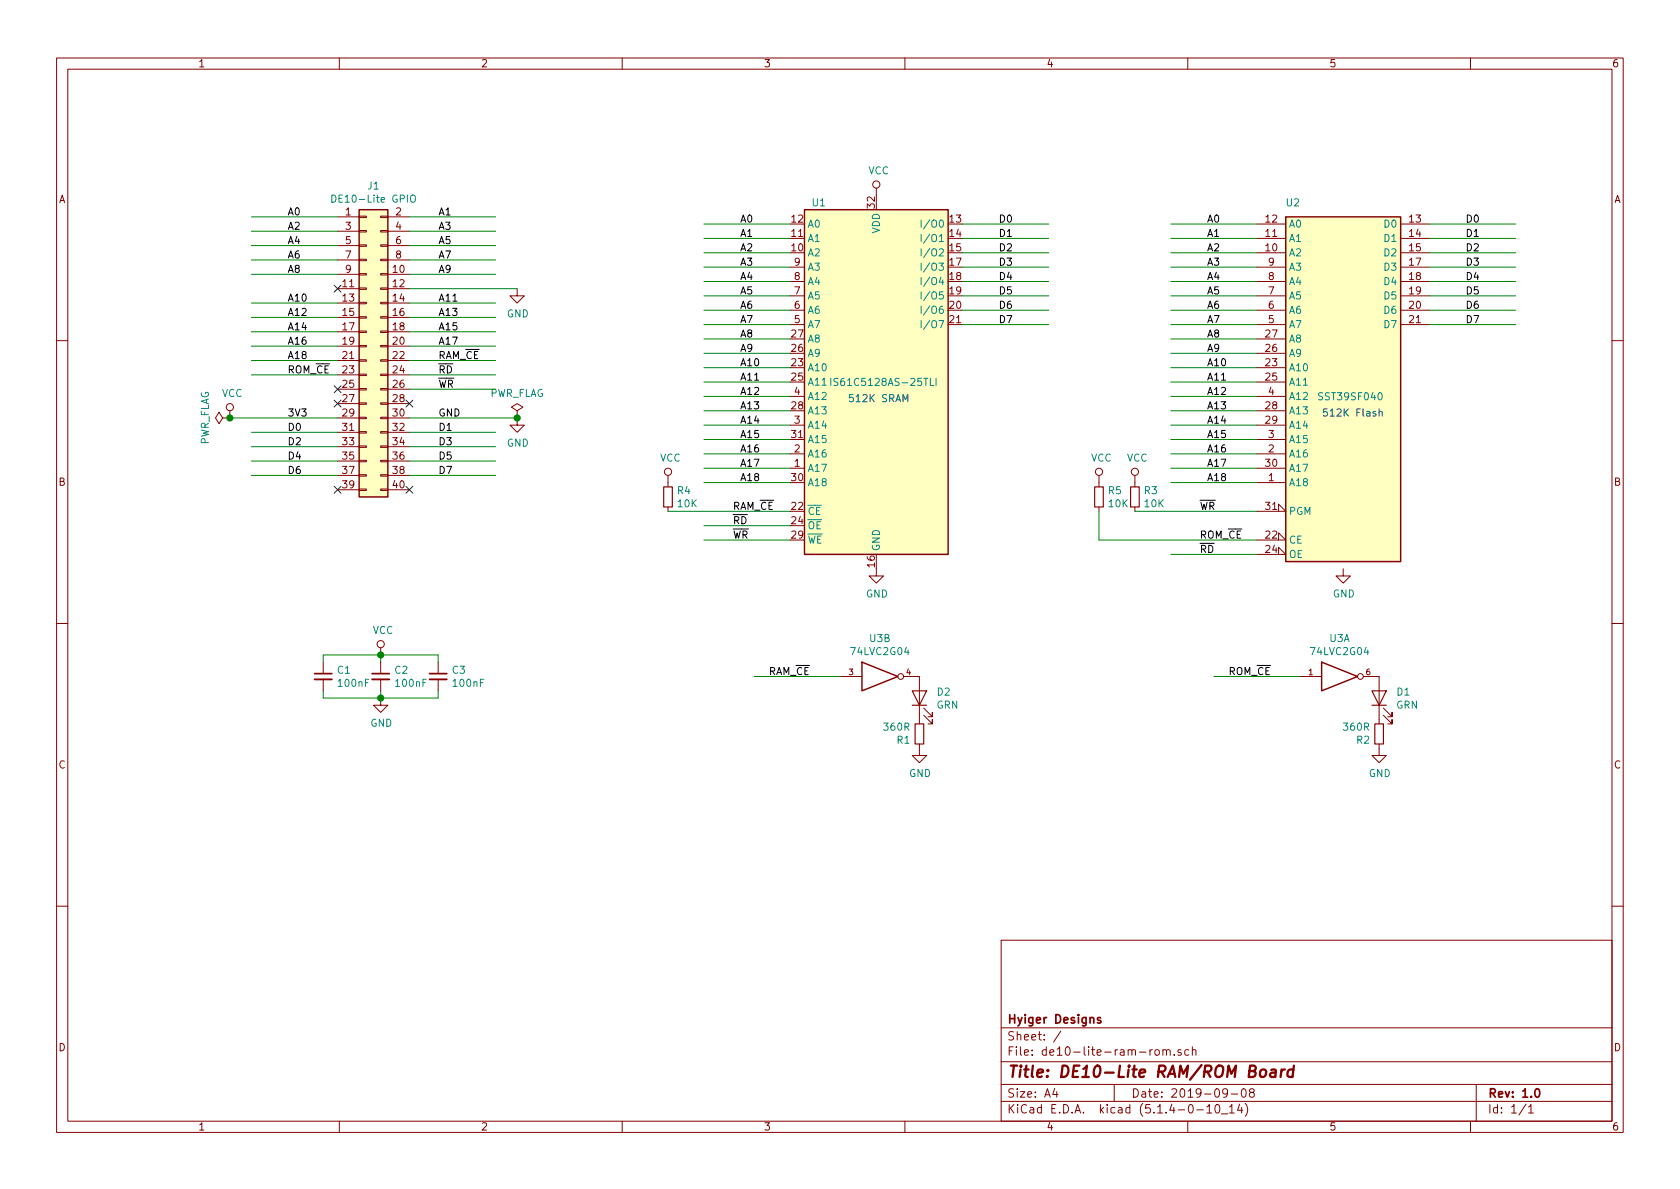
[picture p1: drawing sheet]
EESchema Schematic File Version 4
LIBS:de10-lite-ram-rom-cache
EELAYER 30 0
EELAYER END
$Descr A4 11693 8268
encoding utf-8
Sheet 1 1
Title "DE10-Lite RAM/ROM Board"
Date "2019-09-08"
Rev "1.0"
Comp "Hyiger Designs"
Comment1 ""
Comment2 ""
Comment3 ""
Comment4 ""
$EndDescr
$Comp
L Connector_Generic:Conn_02x20_Odd_Even J1
U 1 1
P 2550 2400
F 0 "J1" H 2600 3517 50  0000 C CNN
F 1 "DE10-Lite GPIO" H 2600 3426 50  0000 C CNN
F 2 "Connector_PinSocket_2.54mm:PinSocket_2x20_P2.54mm_Horizontal" H 2550 2400 50  0001 C CNN
F 3 "~" H 2550 2400 50  0001 C CNN
	1    2550 2400
	1    0    0    -1  
$EndComp
Wire Wire Line
	2350 1500 1750 1500
Wire Wire Line
	2350 1600 1750 1600
Wire Wire Line
	2350 1700 1750 1700
Wire Wire Line
	2350 1800 1750 1800
Wire Wire Line
	2350 1900 1750 1900
Wire Wire Line
	2350 2100 1750 2100
Wire Wire Line
	2350 2200 1750 2200
Wire Wire Line
	2350 2300 1750 2300
Wire Wire Line
	2350 2400 1750 2400
Wire Wire Line
	2350 2500 1750 2500
Wire Wire Line
	2350 2600 1750 2600
Wire Wire Line
	3450 2700 2850 2700
Wire Wire Line
	2350 3000 1750 3000
Wire Wire Line
	2350 3100 1750 3100
Wire Wire Line
	2350 3200 1750 3200
Wire Wire Line
	2350 3300 1750 3300
Wire Wire Line
	3450 1500 2850 1500
Wire Wire Line
	3450 1600 2850 1600
Wire Wire Line
	3450 1700 2850 1700
Wire Wire Line
	3450 1800 2850 1800
Wire Wire Line
	3450 1900 2850 1900
Wire Wire Line
	3450 2100 2850 2100
Wire Wire Line
	3450 2200 2850 2200
Wire Wire Line
	3450 2300 2850 2300
Wire Wire Line
	3450 2400 2850 2400
Wire Wire Line
	3450 2500 2850 2500
Wire Wire Line
	3450 2600 2850 2600
Wire Wire Line
	3450 3000 2850 3000
Wire Wire Line
	3450 3100 2850 3100
Wire Wire Line
	3450 3200 2850 3200
Wire Wire Line
	3450 3300 2850 3300
Wire Wire Line
	3600 2000 2850 2000
Wire Wire Line
	2350 2900 1600 2900
Wire Wire Line
	3600 2900 2850 2900
$Comp
L power:GND #PWR0102
U 1 1
P 3600 2000
F 0 "#PWR0102" H 3600 1750 50  0001 C CNN
F 1 "GND" H 3605 1827 50  0000 C CNN
F 2 "" H 3600 2000 50  0001 C CNN
F 3 "" H 3600 2000 50  0001 C CNN
	1    3600 2000
	1    0    0    -1  
$EndComp
$Comp
L power:GND #PWR0103
U 1 1
P 3600 2900
F 0 "#PWR0103" H 3600 2650 50  0001 C CNN
F 1 "GND" H 3605 2727 50  0000 C CNN
F 2 "" H 3600 2900 50  0001 C CNN
F 3 "" H 3600 2900 50  0001 C CNN
	1    3600 2900
	1    0    0    -1  
$EndComp
Text Label 2000 1500 0    50   ~ 0
A0
Text Label 3050 1500 0    50   ~ 0
A1
Text Label 2000 1600 0    50   ~ 0
A2
Text Label 3050 1600 0    50   ~ 0
A3
Text Label 2000 1700 0    50   ~ 0
A4
Text Label 3050 1700 0    50   ~ 0
A5
Text Label 2000 1800 0    50   ~ 0
A6
Text Label 3050 1800 0    50   ~ 0
A7
Text Label 2000 1900 0    50   ~ 0
A8
Text Label 3050 1900 0    50   ~ 0
A9
Text Label 2000 2100 0    50   ~ 0
A10
Text Label 3050 2100 0    50   ~ 0
A11
Text Label 2000 2200 0    50   ~ 0
A12
Text Label 3050 2200 0    50   ~ 0
A13
Text Label 2000 2300 0    50   ~ 0
A14
Text Label 3050 2300 0    50   ~ 0
A15
Text Label 2000 2400 0    50   ~ 0
A16
Text Label 3050 2400 0    50   ~ 0
A17
Text Label 2000 2500 0    50   ~ 0
A18
Text Label 2000 3000 0    50   ~ 0
D0
Text Label 3050 3000 0    50   ~ 0
D1
Text Label 2000 3100 0    50   ~ 0
D2
Text Label 3050 3100 0    50   ~ 0
D3
Text Label 2000 3200 0    50   ~ 0
D4
Text Label 3050 3200 0    50   ~ 0
D5
Text Label 2000 3300 0    50   ~ 0
D6
Text Label 3050 3300 0    50   ~ 0
D7
Text Label 3050 2500 0    50   ~ 0
RAM_~CE
Text Label 2000 2600 0    50   ~ 0
ROM_~CE
Text Label 3050 2600 0    50   ~ 0
~RD
Text Label 3050 2700 0    50   ~ 0
~WR
$Comp
L Memory_RAM:IS61C5128AS-25TLI U1
U 1 1
P 6100 2650
F 0 "U1" H 5700 3900 50  0000 C CNN
F 1 "IS61C5128AS-25TLI" H 6150 2650 50  0000 C CNN
F 2 "Package_SO:TSOP-II-32_21.0x10.2mm_P1.27mm" H 5600 3800 50  0001 C CNN
F 3 "http://www.issi.com/WW/pdf/61-64C5128AL.pdf" H 6100 2650 50  0001 C CNN
	1    6100 2650
	1    0    0    -1  
$EndComp
Wire Wire Line
	5500 1550 4900 1550
Wire Wire Line
	5500 1650 4900 1650
Wire Wire Line
	5500 1750 4900 1750
Wire Wire Line
	5500 1850 4900 1850
Wire Wire Line
	5500 1950 4900 1950
Wire Wire Line
	5500 2050 4900 2050
Wire Wire Line
	5500 2150 4900 2150
Wire Wire Line
	5500 2250 4900 2250
Wire Wire Line
	5500 2350 4900 2350
Wire Wire Line
	5500 2450 4900 2450
Wire Wire Line
	5500 2550 4900 2550
Wire Wire Line
	5500 2650 4900 2650
Wire Wire Line
	5500 2750 4900 2750
Wire Wire Line
	5500 2850 4900 2850
Wire Wire Line
	5500 2950 4900 2950
Wire Wire Line
	5500 3050 4900 3050
Wire Wire Line
	7300 1550 6700 1550
Wire Wire Line
	7300 1650 6700 1650
Wire Wire Line
	7300 1750 6700 1750
Wire Wire Line
	7300 1850 6700 1850
Wire Wire Line
	7300 1950 6700 1950
Wire Wire Line
	7300 2050 6700 2050
Wire Wire Line
	7300 2150 6700 2150
Wire Wire Line
	7300 2250 6700 2250
Wire Wire Line
	5500 3150 4900 3150
Wire Wire Line
	5500 3250 4900 3250
Wire Wire Line
	5500 3350 4900 3350
Wire Wire Line
	5500 3650 4900 3650
Wire Wire Line
	5500 3750 4900 3750
Text Label 5150 1550 0    50   ~ 0
A0
Text Label 5150 1650 0    50   ~ 0
A1
Text Label 5150 1750 0    50   ~ 0
A2
Text Label 5150 1850 0    50   ~ 0
A3
Text Label 5150 1950 0    50   ~ 0
A4
Text Label 5150 2050 0    50   ~ 0
A5
Text Label 5150 2150 0    50   ~ 0
A6
Text Label 5150 2250 0    50   ~ 0
A7
Text Label 5150 2350 0    50   ~ 0
A8
Text Label 5150 2450 0    50   ~ 0
A9
Text Label 5150 2550 0    50   ~ 0
A10
Text Label 5150 2650 0    50   ~ 0
A11
Text Label 5150 2750 0    50   ~ 0
A12
Text Label 5150 2850 0    50   ~ 0
A13
Text Label 5150 2950 0    50   ~ 0
A14
Text Label 5150 3050 0    50   ~ 0
A15
Text Label 5150 3150 0    50   ~ 0
A16
Text Label 5150 3250 0    50   ~ 0
A17
Text Label 5150 3350 0    50   ~ 0
A18
Text Label 5100 3550 0    50   ~ 0
RAM_~CE
Text Label 5100 3750 0    50   ~ 0
~WR
Text Label 5100 3650 0    50   ~ 0
~RD
Text Label 6950 1550 0    50   ~ 0
D0
Text Label 6950 1650 0    50   ~ 0
D1
Text Label 6950 1750 0    50   ~ 0
D2
Text Label 6950 1850 0    50   ~ 0
D3
Text Label 6950 1950 0    50   ~ 0
D4
Text Label 6950 2050 0    50   ~ 0
D5
Text Label 6950 2150 0    50   ~ 0
D6
Text Label 6950 2250 0    50   ~ 0
D7
$Comp
L power:GND #PWR0106
U 1 1
P 6100 3950
F 0 "#PWR0106" H 6100 3700 50  0001 C CNN
F 1 "GND" H 6105 3777 50  0000 C CNN
F 2 "" H 6100 3950 50  0001 C CNN
F 3 "" H 6100 3950 50  0001 C CNN
	1    6100 3950
	1    0    0    -1  
$EndComp
$Comp
L Memory_Flash:SST39SF040 U2
U 1 1
P 9350 2750
F 0 "U2" H 9000 4100 50  0000 C CNN
F 1 "SST39SF040" H 9400 2750 50  0000 C CNN
F 2 "Package_LCC:PLCC-32_SMD-Socket" H 9350 3050 50  0001 C CNN
F 3 "http://ww1.microchip.com/downloads/en/DeviceDoc/25022B.pdf" H 9350 3050 50  0001 C CNN
	1    9350 2750
	1    0    0    -1  
$EndComp
Wire Wire Line
	10550 1550 9950 1550
Wire Wire Line
	10550 1650 9950 1650
Wire Wire Line
	10550 1750 9950 1750
Wire Wire Line
	10550 1850 9950 1850
Wire Wire Line
	10550 1950 9950 1950
Wire Wire Line
	10550 2050 9950 2050
Wire Wire Line
	10550 2150 9950 2150
Wire Wire Line
	10550 2250 9950 2250
Text Label 10200 1550 0    50   ~ 0
D0
Text Label 10200 1650 0    50   ~ 0
D1
Text Label 10200 1750 0    50   ~ 0
D2
Text Label 10200 1850 0    50   ~ 0
D3
Text Label 10200 1950 0    50   ~ 0
D4
Text Label 10200 2050 0    50   ~ 0
D5
Text Label 10200 2150 0    50   ~ 0
D6
Text Label 10200 2250 0    50   ~ 0
D7
Wire Wire Line
	8750 1550 8150 1550
Wire Wire Line
	8750 1650 8150 1650
Wire Wire Line
	8750 1750 8150 1750
Wire Wire Line
	8750 1850 8150 1850
Wire Wire Line
	8750 1950 8150 1950
Wire Wire Line
	8750 2050 8150 2050
Wire Wire Line
	8750 2150 8150 2150
Wire Wire Line
	8750 2250 8150 2250
Wire Wire Line
	8750 2350 8150 2350
Wire Wire Line
	8750 2450 8150 2450
Wire Wire Line
	8750 2550 8150 2550
Wire Wire Line
	8750 2650 8150 2650
Wire Wire Line
	8750 2750 8150 2750
Wire Wire Line
	8750 2850 8150 2850
Wire Wire Line
	8750 2950 8150 2950
Wire Wire Line
	8750 3050 8150 3050
Wire Wire Line
	8750 3150 8150 3150
Wire Wire Line
	8750 3250 8150 3250
Wire Wire Line
	8750 3350 8150 3350
Text Label 8400 1550 0    50   ~ 0
A0
Text Label 8400 1650 0    50   ~ 0
A1
Text Label 8400 1750 0    50   ~ 0
A2
Text Label 8400 1850 0    50   ~ 0
A3
Text Label 8400 1950 0    50   ~ 0
A4
Text Label 8400 2050 0    50   ~ 0
A5
Text Label 8400 2150 0    50   ~ 0
A6
Text Label 8400 2250 0    50   ~ 0
A7
Text Label 8400 2350 0    50   ~ 0
A8
Text Label 8400 2450 0    50   ~ 0
A9
Text Label 8400 2550 0    50   ~ 0
A10
Text Label 8400 2650 0    50   ~ 0
A11
Text Label 8400 2750 0    50   ~ 0
A12
Text Label 8400 2850 0    50   ~ 0
A13
Text Label 8400 2950 0    50   ~ 0
A14
Text Label 8400 3050 0    50   ~ 0
A15
Text Label 8400 3150 0    50   ~ 0
A16
Text Label 8400 3250 0    50   ~ 0
A17
Text Label 8400 3350 0    50   ~ 0
A18
Wire Wire Line
	8750 3850 8150 3850
Text Label 8350 3750 0    50   ~ 0
ROM_~CE
Text Label 8350 3850 0    50   ~ 0
~RD
$Comp
L power:GND #PWR0108
U 1 1
P 9350 3950
F 0 "#PWR0108" H 9350 3700 50  0001 C CNN
F 1 "GND" H 9355 3777 50  0000 C CNN
F 2 "" H 9350 3950 50  0001 C CNN
F 3 "" H 9350 3950 50  0001 C CNN
	1    9350 3950
	1    0    0    -1  
$EndComp
Text Label 8350 3550 0    50   ~ 0
~WR
Wire Wire Line
	7900 3550 8750 3550
$Comp
L Device:R_Small R3
U 1 1
P 7900 3450
F 0 "R3" H 7959 3496 50  0000 L CNN
F 1 "10K" H 7959 3405 50  0000 L CNN
F 2 "Resistor_SMD:R_0603_1608Metric_Pad1.05x0.95mm_HandSolder" H 7900 3450 50  0001 C CNN
F 3 "~" H 7900 3450 50  0001 C CNN
	1    7900 3450
	1    0    0    -1  
$EndComp
$Comp
L Device:C_Small C1
U 1 1
P 2250 4700
F 0 "C1" H 2342 4746 50  0000 L CNN
F 1 "100nF" H 2342 4655 50  0000 L CNN
F 2 "Capacitor_SMD:C_0603_1608Metric_Pad1.05x0.95mm_HandSolder" H 2250 4700 50  0001 C CNN
F 3 "~" H 2250 4700 50  0001 C CNN
	1    2250 4700
	1    0    0    -1  
$EndComp
$Comp
L Device:C_Small C2
U 1 1
P 2650 4700
F 0 "C2" H 2742 4746 50  0000 L CNN
F 1 "100nF" H 2742 4655 50  0000 L CNN
F 2 "Capacitor_SMD:C_0603_1608Metric_Pad1.05x0.95mm_HandSolder" H 2650 4700 50  0001 C CNN
F 3 "~" H 2650 4700 50  0001 C CNN
	1    2650 4700
	1    0    0    -1  
$EndComp
$Comp
L Device:C_Small C3
U 1 1
P 3050 4700
F 0 "C3" H 3142 4746 50  0000 L CNN
F 1 "100nF" H 3142 4655 50  0000 L CNN
F 2 "Capacitor_SMD:C_0603_1608Metric_Pad1.05x0.95mm_HandSolder" H 3050 4700 50  0001 C CNN
F 3 "~" H 3050 4700 50  0001 C CNN
	1    3050 4700
	1    0    0    -1  
$EndComp
NoConn ~ 2850 2800
NoConn ~ 2350 3400
NoConn ~ 2850 3400
$Comp
L power:GND #PWR0112
U 1 1
P 9600 5200
F 0 "#PWR0112" H 9600 4950 50  0001 C CNN
F 1 "GND" H 9605 5027 50  0000 C CNN
F 2 "" H 9600 5200 50  0001 C CNN
F 3 "" H 9600 5200 50  0001 C CNN
	1    9600 5200
	1    0    0    -1  
$EndComp
Wire Wire Line
	9050 4700 8450 4700
NoConn ~ 2350 2000
$Comp
L power:PWR_FLAG #FLG0101
U 1 1
P 3600 2900
F 0 "#FLG0101" H 3600 2975 50  0001 C CNN
F 1 "PWR_FLAG" H 3600 3073 50  0000 C CNN
F 2 "" H 3600 2900 50  0001 C CNN
F 3 "~" H 3600 2900 50  0001 C CNN
	1    3600 2900
	1    0    0    -1  
$EndComp
Connection ~ 3600 2900
$Comp
L power:PWR_FLAG #FLG0102
U 1 1
P 1600 2900
F 0 "#FLG0102" H 1600 2975 50  0001 C CNN
F 1 "PWR_FLAG" H 1600 3073 50  0000 C CNN
F 2 "" H 1600 2900 50  0001 C CNN
F 3 "~" H 1600 2900 50  0001 C CNN
	1    1600 2900
	0    -1   -1   0   
$EndComp
Wire Wire Line
	4650 3550 5500 3550
$Comp
L Device:R_Small R5
U 1 1
P 7650 3450
F 0 "R5" H 7709 3496 50  0000 L CNN
F 1 "10K" H 7709 3405 50  0000 L CNN
F 2 "Resistor_SMD:R_0603_1608Metric_Pad1.05x0.95mm_HandSolder" H 7650 3450 50  0001 C CNN
F 3 "~" H 7650 3450 50  0001 C CNN
	1    7650 3450
	1    0    0    -1  
$EndComp
Wire Wire Line
	7650 3750 7650 3550
Wire Wire Line
	7650 3750 8750 3750
$Comp
L Device:R_Small R4
U 1 1
P 4650 3450
F 0 "R4" H 4709 3496 50  0000 L CNN
F 1 "10K" H 4709 3405 50  0000 L CNN
F 2 "Resistor_SMD:R_0603_1608Metric_Pad1.05x0.95mm_HandSolder" H 4650 3450 50  0001 C CNN
F 3 "~" H 4650 3450 50  0001 C CNN
	1    4650 3450
	1    0    0    -1  
$EndComp
NoConn ~ 2350 2800
Text Label 8550 4700 0    50   ~ 0
ROM_~CE
NoConn ~ 2350 2700
$Comp
L 74xGxx:74LVC2G04 U3
U 1 1
P 9350 4700
F 0 "U3" H 9325 4967 50  0000 C CNN
F 1 "74LVC2G04" H 9325 4876 50  0000 C CNN
F 2 "Package_TO_SOT_SMD:SOT-23-6_Handsoldering" H 9350 4700 50  0001 C CNN
F 3 "http://www.ti.com/lit/sg/scyt129e/scyt129e.pdf" H 9350 4700 50  0001 C CNN
	1    9350 4700
	1    0    0    -1  
$EndComp
$Comp
L 74xGxx:74LVC2G04 U3
U 2 1
P 6150 4700
F 0 "U3" H 6125 4967 50  0000 C CNN
F 1 "74LVC2G04" H 6125 4876 50  0000 C CNN
F 2 "Package_TO_SOT_SMD:SOT-23-6_Handsoldering" H 6150 4700 50  0001 C CNN
F 3 "http://www.ti.com/lit/sg/scyt129e/scyt129e.pdf" H 6150 4700 50  0001 C CNN
	2    6150 4700
	1    0    0    -1  
$EndComp
$Comp
L power:GND #PWR0101
U 1 1
P 6400 5200
F 0 "#PWR0101" H 6400 4950 50  0001 C CNN
F 1 "GND" H 6405 5027 50  0000 C CNN
F 2 "" H 6400 5200 50  0001 C CNN
F 3 "" H 6400 5200 50  0001 C CNN
	1    6400 5200
	1    0    0    -1  
$EndComp
Wire Wire Line
	5850 4700 5250 4700
Text Label 5350 4700 0    50   ~ 0
RAM_~CE
$Comp
L Device:R_Small R1
U 1 1
P 6400 5100
F 0 "R1" H 6459 5146 50  0000 L CNN
F 1 "360R" H 6459 5055 50  0000 L CNN
F 2 "Resistor_SMD:R_0603_1608Metric_Pad1.05x0.95mm_HandSolder" H 6400 5100 50  0001 C CNN
F 3 "~" H 6400 5100 50  0001 C CNN
	1    6400 5100
	-1   0    0    1   
$EndComp
$Comp
L Device:LED D2
U 1 1
P 6400 4850
F 0 "D2" V 6439 4733 50  0000 R CNN
F 1 "GRN" V 6348 4733 50  0000 R CNN
F 2 "LED_SMD:LED_0603_1608Metric_Pad1.05x0.95mm_HandSolder" H 6400 4850 50  0001 C CNN
F 3 "~" H 6400 4850 50  0001 C CNN
	1    6400 4850
	0    -1   -1   0   
$EndComp
$Comp
L Device:LED D1
U 1 1
P 9600 4850
F 0 "D1" V 9639 4733 50  0000 R CNN
F 1 "GRN" V 9548 4733 50  0000 R CNN
F 2 "LED_SMD:LED_0603_1608Metric_Pad1.05x0.95mm_HandSolder" H 9600 4850 50  0001 C CNN
F 3 "~" H 9600 4850 50  0001 C CNN
	1    9600 4850
	0    -1   -1   0   
$EndComp
$Comp
L Device:R_Small R2
U 1 1
P 9600 5100
F 0 "R2" H 9659 5146 50  0000 L CNN
F 1 "360R" H 9659 5055 50  0000 L CNN
F 2 "Resistor_SMD:R_0603_1608Metric_Pad1.05x0.95mm_HandSolder" H 9600 5100 50  0001 C CNN
F 3 "~" H 9600 5100 50  0001 C CNN
	1    9600 5100
	-1   0    0    1   
$EndComp
$Comp
L power:VCC #PWR0104
U 1 1
P 1600 2900
F 0 "#PWR0104" H 1600 2750 50  0001 C CNN
F 1 "VCC" H 1617 3073 50  0000 C CNN
F 2 "" H 1600 2900 50  0001 C CNN
F 3 "" H 1600 2900 50  0001 C CNN
	1    1600 2900
	1    0    0    -1  
$EndComp
Connection ~ 1600 2900
$Comp
L power:VCC #PWR0107
U 1 1
P 6100 1350
F 0 "#PWR0107" H 6100 1200 50  0001 C CNN
F 1 "VCC" H 6117 1523 50  0000 C CNN
F 2 "" H 6100 1350 50  0001 C CNN
F 3 "" H 6100 1350 50  0001 C CNN
	1    6100 1350
	1    0    0    -1  
$EndComp
Text Label 2000 2900 0    50   ~ 0
3V3
Text Label 3050 2900 0    50   ~ 0
GND
$Comp
L power:VCC #PWR0109
U 1 1
P 7650 3350
F 0 "#PWR0109" H 7650 3200 50  0001 C CNN
F 1 "VCC" H 7667 3523 50  0000 C CNN
F 2 "" H 7650 3350 50  0001 C CNN
F 3 "" H 7650 3350 50  0001 C CNN
	1    7650 3350
	1    0    0    -1  
$EndComp
$Comp
L power:VCC #PWR0110
U 1 1
P 7900 3350
F 0 "#PWR0110" H 7900 3200 50  0001 C CNN
F 1 "VCC" H 7917 3523 50  0000 C CNN
F 2 "" H 7900 3350 50  0001 C CNN
F 3 "" H 7900 3350 50  0001 C CNN
	1    7900 3350
	1    0    0    -1  
$EndComp
$Comp
L power:VCC #PWR0113
U 1 1
P 4650 3350
F 0 "#PWR0113" H 4650 3200 50  0001 C CNN
F 1 "VCC" H 4667 3523 50  0000 C CNN
F 2 "" H 4650 3350 50  0001 C CNN
F 3 "" H 4650 3350 50  0001 C CNN
	1    4650 3350
	1    0    0    -1  
$EndComp
Text Notes 5900 2800 0    50   ~ 0
512K SRAM
Text Notes 9200 2900 0    50   ~ 0
512K Flash
Wire Wire Line
	3050 4600 3050 4550
Wire Wire Line
	3050 4550 2650 4550
Wire Wire Line
	2250 4550 2250 4600
Wire Wire Line
	2250 4800 2250 4850
Wire Wire Line
	2250 4850 2650 4850
Wire Wire Line
	3050 4850 3050 4800
Wire Wire Line
	2650 4800 2650 4850
Connection ~ 2650 4850
Wire Wire Line
	2650 4850 3050 4850
Wire Wire Line
	2650 4600 2650 4550
Connection ~ 2650 4550
Wire Wire Line
	2650 4550 2250 4550
$Comp
L power:VCC #PWR?
U 1 1
P 2650 4550
F 0 "#PWR?" H 2650 4400 50  0001 C CNN
F 1 "VCC" H 2667 4723 50  0000 C CNN
F 2 "" H 2650 4550 50  0001 C CNN
F 3 "" H 2650 4550 50  0001 C CNN
	1    2650 4550
	1    0    0    -1  
$EndComp
$Comp
L power:GND #PWR?
U 1 1
P 2650 4850
F 0 "#PWR?" H 2650 4600 50  0001 C CNN
F 1 "GND" H 2655 4677 50  0000 C CNN
F 2 "" H 2650 4850 50  0001 C CNN
F 3 "" H 2650 4850 50  0001 C CNN
	1    2650 4850
	1    0    0    -1  
$EndComp
$EndSCHEMATC
